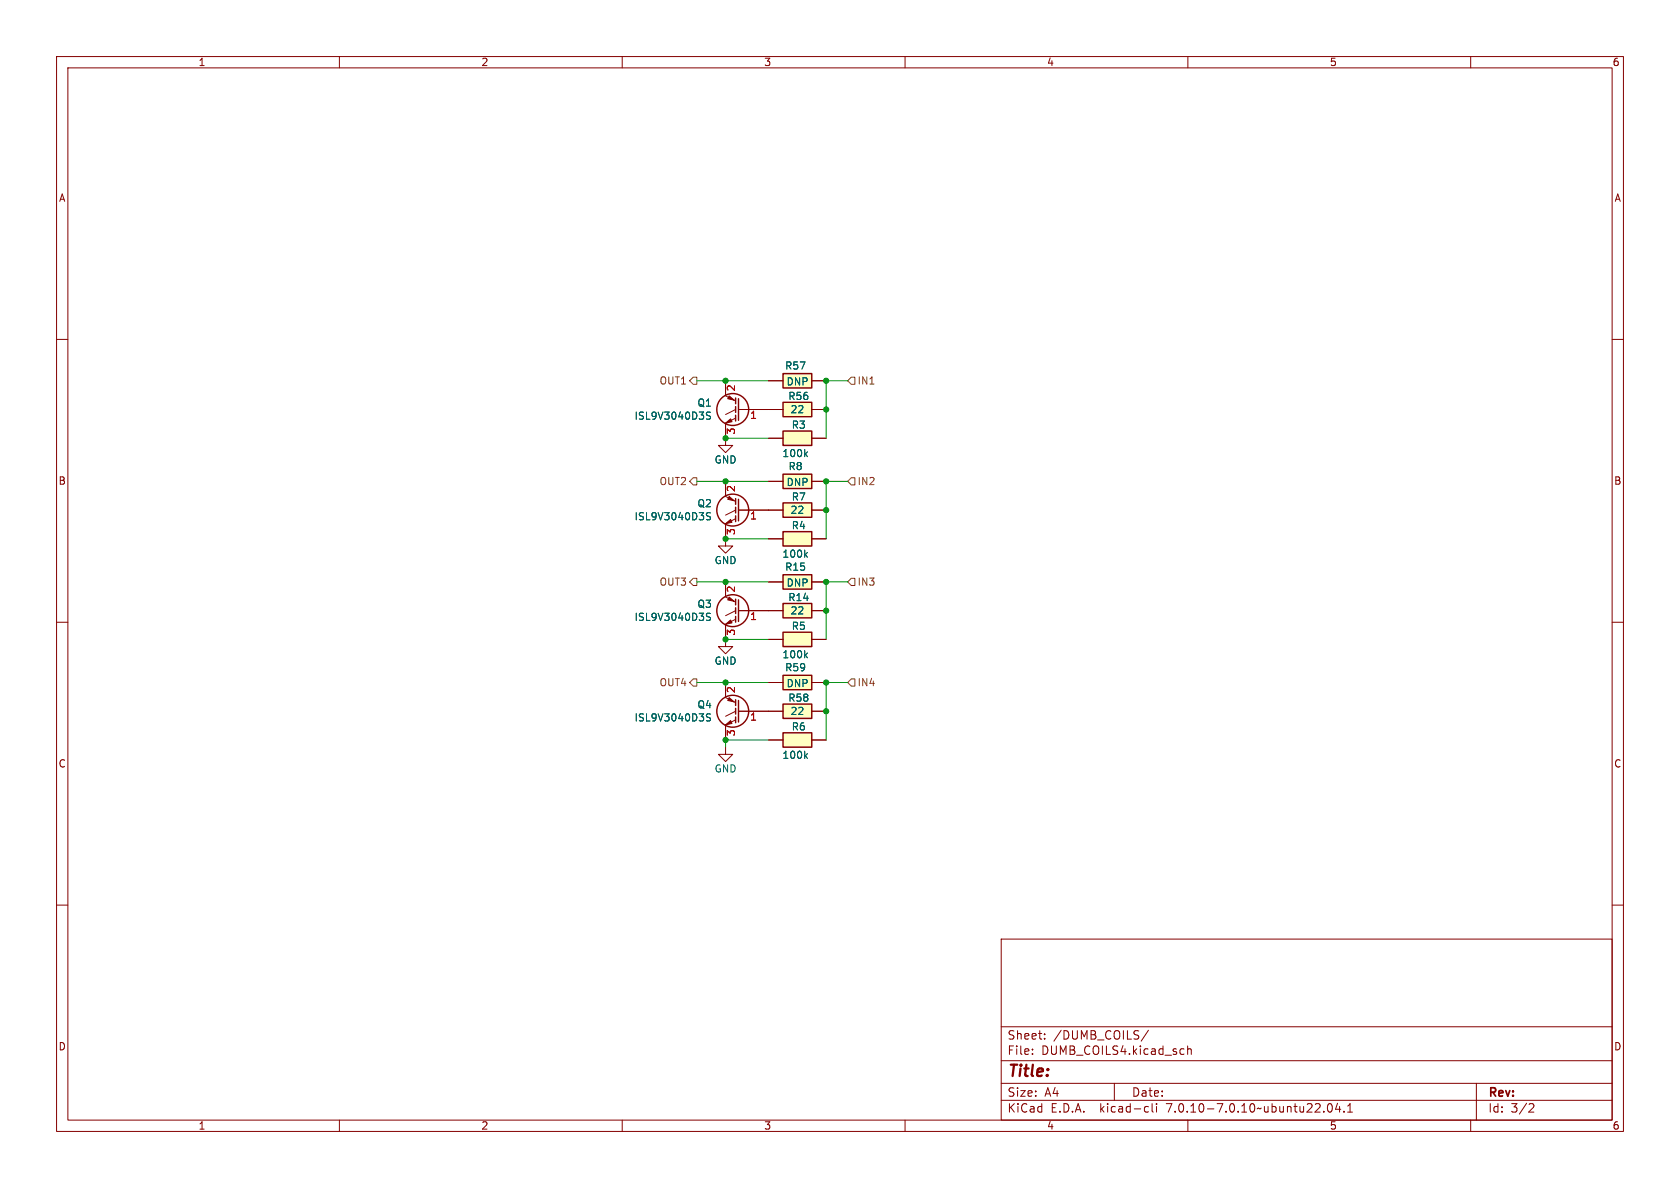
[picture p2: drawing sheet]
<svg xmlns="http://www.w3.org/2000/svg" width="297mm" height="210mm" viewBox="0 0 297 210" stroke-linecap="round" stroke-linejoin="round" font-family="sans-serif">
<g fill="none" stroke="#840000" stroke-width=".18">
<path d="M10 10h277v190h-277zM12 12h273v186h-273zM60 10v2M110 10v2M160 10v2M210 10v2M260 10v2M10 60h2M285 60h2M128.3 74.9v3.8h1.2l-1.2 1.3-1.3-1.3h1.3M128.3 67.3v2.6M128.3 70l1.7 .9"/>
<path d="M130 73.9l-1.7 .9M130 72.4l-1.7 .9M130.6 72.4h7.8M135.9 67.3h2.5M135.9 77.5h2.5M143.5 72.4h2.5M143.5 67.3h2.5M143.5 77.5h2.5M128.3 92.7v3.8h1.2l-1.2 1.3-1.3-1.3h1.3M128.3 85.1v2.5M128.3 87.8l1.7 .8M130 91.7l-1.7 .9"/>
<path d="M130 90.2l-1.7 .9M130.6 90.2h7.8M135.9 95.3h2.5M135.9 85.1h2.5M143.5 90.2h2.5M143.5 95.3h2.5M143.5 85.1h2.5M10 110h2M128.3 110.5v3.8h1.2l-1.2 1.3-1.3-1.3h1.3M128.3 105.5l1.7 .9M128.3 102.9v2.5M130 109.5l-1.7 .9"/>
<path d="M130 108l-1.7 .8M130.6 108h7.8M135.9 102.9h2.5M135.9 113h2.5M143.5 108h2.5M143.5 102.9h2.5M143.5 113h2.5M285 110h2M128.3 132.1v1.3h1.2l-1.2 1.2-1.3-1.2h1.3M128.3 120.7v2.5M128.3 128.3v2.5M128.3 123.3l1.7 .9"/>
<path d="M130 127.3l-1.7 .8M130 125.7l-1.7 .9M130.6 125.7h7.8M135.9 120.7h2.5M135.9 130.8h2.5M143.5 125.7h2.5M143.5 120.7h2.5M143.5 130.8h2.5M10 160h2M285 160h2M177 166h108v32h-108zM60 198v2"/>
<path d="M110 198v2M160 198v2M177 194.5h108M177 191.5h108M177 187.5h108M177 181.5h108M182.5 186.3v.1M182.5 185.5v.1M184.7 183.6v.1M184.7 182.8v.1M197 191.5v3M202.6 195.6l.4 .1"/>
<path d="M203 196.5l-.4 .1M203 182.1l-1.3 2M203.7 195.1v1.3l.2 .2M204.5 195.1v.1M204.5 195.6v1M209.2 185.4l.1 .1M209.3 186.3l-.1 .1M210 184.9v1.5M210 185.5l.2-.1 .3 .1 .1 .9M210 198v2M234 196.5v.1M234.9 195.2l.1-.1a.81 .81 0 0 1 .6 .6 .81 .81 0 0 1-.3 .8l-.1 .1a.81 .81 0 0 1-.6-.6 .81 .81 0 0 1 .3-.8z"/>
<path d="M236.5 195l-.4 1.1h.9M236.8 195.6v1M237.6 196.5v.1M238.2 196.6h.9M238.2 195.5l.5-.4v1.5M260 198v2M261 191.5v6.5M270.5 195.1l.5 .1 .2 .3-1 1.1h1"/>
</g>
<g fill="none" stroke="#840000" stroke-width=".25">
<path d="M130 70.4v1M130 71.9v1M130 73.4v1M130.6 70.5v3.8M138.4 66h5.1v2.6h-5.1zM138.4 71.1h5.1v2.6h-5.1zM138.4 76.2h5.1v2.5h-5.1zM130 88.1v1.1M130 89.7v1M130 91.2v1M130.6 88.3v3.8M138.4 94h5.1v2.5h-5.1z"/>
<path d="M138.4 88.9h5.1v2.5h-5.1zM138.4 83.8h5.1v2.6h-5.1zM130 105.9v1M130 107.4v1.1M130 109v1M130.6 106v3.9M138.4 101.6h5.1v2.5h-5.1zM138.4 111.8h5.1v2.5h-5.1zM138.4 106.7h5.1v2.5h-5.1zM138.4 119.4h5.1v2.5h-5.1zM130 123.7v1M130 125.2v1"/>
<path d="M130 126.7v1.1M130.6 123.8v3.8M138.4 124.5h5.1v2.5h-5.1zM138.4 129.5h5.1v2.6h-5.1z"/>
<circle cx="129.5" cy="72.4" r="2.82"/>
<circle cx="129.5" cy="90.2" r="2.82"/>
<circle cx="129.5" cy="107.9" r="2.82"/>
<circle cx="129.5" cy="125.7" r="2.82"/>
</g>
<g fill="#840000" stroke="#840000" stroke-width=".18">
<path d="M128.3 110.4l.9-.8 .2 .5z"/>
<path d="M128.9 105.5l.9 .8-1.1-.3z"/>
<path d="M128.3 74.8l.9-.8 .2 .5z"/>
<path d="M128.9 70l.9 .7-1.1-.2z"/>
<path d="M128.3 92.6l.9-.8 .2 .5z"/>
<path d="M128.9 87.8l.9 .7-1.1-.2z"/>
<path d="M128.3 128.1l.9-.7 .2 .5z"/>
<path d="M128.9 123.3l.9 .8-1.1-.3z"/>
</g>
<path d="M125.6 72.9l-.5-.1-.2 .3 .1 .3 .5 .2v.4l-.1 .1h-.5M142.7 79.9l-.4 .5M125.6 90.7l-.5-.1-.2 .3 .1 .3 .5 .2v.4l-.1 .1-.5-.1M142.4 98l.3 .5M142.4 80.2l.3 .5M142.7 97.7l-.4 .4M125.6 108.5l-.5-.1-.2 .2 .1 .3 .5 .3v.4l-.1 .1-.5-.1M142.4 115.8l.3 .5M142.7 115.4l-.4 .5M125.6 126.2h-.5l-.2 .1v.4l.6 .2 .1 .3-.2 .3-.5-.1M142.4 133.6l.3 .5M142.7 133.2l-.4 .5" fill="none" stroke="#006464" stroke-width=".18"/>
<g fill="#ffffc2" stroke="#ffffc2" stroke-width=".18">
<path d="M138.4 101.6h5.1v2.5h-5.1z"/>
<path d="M138.4 111.8h5.1v2.5h-5.1z"/>
<path d="M138.4 106.7h5.1v2.5h-5.1z"/>
<path d="M138.4 124.5h5.1v2.5h-5.1z"/>
<path d="M138.4 119.4h5.1v2.5h-5.1z"/>
<path d="M138.4 129.5h5.1v2.6h-5.1z"/>
<path d="M138.4 94h5.1v2.5h-5.1z"/>
<path d="M138.4 66h5.1v2.6h-5.1z"/>
<path d="M138.4 71.1h5.1v2.6h-5.1z"/>
<path d="M138.4 76.2h5.1v2.5h-5.1z"/>
<path d="M138.4 88.9h5.1v2.5h-5.1z"/>
<path d="M138.4 83.8h5.1v2.6h-5.1z"/>
</g>
<path d="M121.9 67.3l.7-.6h.6v1.2h-.6zM150.5 66.7h.6v1.2h-.6l-.6-.6zM121.9 85.1l.7-.6h.6v1.2h-.6zM150.5 84.5h.6v1.2h-.6l-.6-.6zM121.9 102.9l.7-.7h.6v1.3h-.6zM150.5 102.2h.6v1.3h-.6l-.6-.6zM122.6 120h.6v1.3h-.6l-.7-.6zM150.5 120h.6v1.3h-.6l-.6-.6z" fill="none" stroke="#725600" stroke-width=".18"/>
<path d="M123.2 67.3h12.7M128.3 77.5h7.6M149.9 67.3h-3.9v10.2M123.2 85.1h12.7M128.3 95.3h7.6M149.9 85.1h-3.9v10.2M123.2 102.9h12.7M128.3 113h7.6M149.9 102.9h-3.9v10.1M123.2 120.7h12.7M135.9 130.8h-7.6v1.3M149.9 120.7h-3.9v10.1" fill="none" stroke="#009600" stroke-width=".18"/>
<g fill="#009600" stroke="#009600" stroke-width=".18">
<circle cx="128.3" cy="95.3" r=".46"/>
<circle cx="128.3" cy="113" r=".46"/>
<circle cx="128.3" cy="120.7" r=".46"/>
<circle cx="146" cy="108" r=".46"/>
<circle cx="146" cy="120.7" r=".46"/>
<circle cx="146" cy="125.7" r=".46"/>
<circle cx="128.3" cy="102.9" r=".46"/>
<circle cx="146" cy="102.9" r=".46"/>
<circle cx="128.3" cy="130.8" r=".46"/>
<circle cx="146" cy="90.2" r=".46"/>
<circle cx="146" cy="85.1" r=".46"/>
<circle cx="128.3" cy="67.3" r=".46"/>
<circle cx="128.3" cy="77.5" r=".46"/>
<circle cx="146" cy="67.3" r=".46"/>
<circle cx="146" cy="72.4" r=".46"/>
<circle cx="128.3" cy="85.1" r=".46"/>
</g>
<text font-size="2.8" fill="#840000" x="178" y="190.9">Title:</text>
<g font-size="2.1" fill="#840000">
<text x="178" y="184">Sheet:</text>
<text x="186.2" y="184">/DUMB_COILS/</text>
<text x="178" y="186.7">File:</text>
<text x="184.1" y="186.7">DUMB_COILS4.kicad_sch</text>
<text x="178" y="196.9">KiCad</text>
<text x="178" y="194.1">Size:</text>
<text x="184.7" y="194.1">A4</text>
<text x="185.7" y="196.9">E.D.A.</text>
<text x="194.6" y="196.9">kicad-cli</text>
<text x="200" y="194.1">Date:</text>
<text x="206.5" y="196.9">7.0.10-7.0.10~ubuntu22.04.1</text>
<text x="263" y="194.3">Rev:</text>
<text x="263" y="196.9">Id:</text>
<text x="267.1" y="196.9">3/2</text>
</g>
<g font-size="1.8" fill="#840000">
<text x="35" y="11.9">1</text>
<text x="85" y="11.9">2</text>
<text x="135" y="11.9">3</text>
<text x="185" y="11.9">4</text>
<text x="235" y="11.9">5</text>
<text x="285" y="11.9">6</text>
<text x="10.3" y="35.9">A</text>
<text x="285.3" y="35.9">A</text>
<text x="10.3" y="85.9">B</text>
<text x="285.3" y="85.9">B</text>
<text x="10.3" y="135.9">C</text>
<text x="285.3" y="135.9">C</text>
<text x="10.3" y="185.9">D</text>
<text x="285.3" y="185.9">D</text>
<text x="35" y="199.9">1</text>
<text x="85" y="199.9">2</text>
<text x="135" y="199.9">3</text>
<text x="185" y="199.9">4</text>
<text x="235" y="199.9">5</text>
<text x="285" y="199.9">6</text>
</g>
<g font-size="1.8" fill="#006464">
<text x="138.7" y="65.5">R57</text>
<text x="139" y="68.3">DNP</text>
<text x="139.3" y="70.9">R56</text>
<text x="112.1" y="74.4">ISL9V3040D3S</text>
<text x="123.2" y="72.1">Q1</text>
<text x="139.7" y="73.3">22</text>
<text x="139.9" y="76">R3</text>
<text x="126.2" y="82.1">GND</text>
<text x="138.2" y="81">100k</text>
<text x="139.3" y="83.3">R8</text>
<text x="123.2" y="89.9">Q2</text>
<text x="139" y="86.1">DNP</text>
<text x="139.9" y="88.7">R7</text>
<text x="112.1" y="92.2">ISL9V3040D3S</text>
<text x="139.7" y="91">22</text>
<text x="139.9" y="93.8">R4</text>
<text x="126.2" y="99.9">GND</text>
<text x="138.2" y="98.8">100k</text>
<text x="138.7" y="101.1">R15</text>
<text x="123.2" y="107.6">Q3</text>
<text x="139" y="103.9">DNP</text>
<text x="139.3" y="106.5">R14</text>
<text x="112.1" y="110">ISL9V3040D3S</text>
<text x="139.7" y="108.8">22</text>
<text x="139.9" y="111.5">R5</text>
<text x="126.2" y="117.7">GND</text>
<text x="138.2" y="116.6">100k</text>
<text x="138.7" y="118.9">R59</text>
<text x="123.2" y="125.4">Q4</text>
<text x="139" y="121.7">DNP</text>
<text x="139.3" y="124.2">R58</text>
<text x="112.1" y="127.7">ISL9V3040D3S</text>
<text x="139.7" y="126.6">22</text>
<text x="139.9" y="129.3">R6</text>
<text x="126.2" y="136.8">GND</text>
<text x="138.2" y="134.3">100k</text>
</g>
<g font-size="1.8" fill="#725600">
<text x="116.5" y="68.2">OUT1</text>
<text x="151.5" y="68.2">IN1</text>
<text x="116.5" y="86">OUT2</text>
<text x="151.5" y="86">IN2</text>
<text x="116.5" y="103.7">OUT3</text>
<text x="151.5" y="103.7">IN3</text>
<text x="116.5" y="121.5">OUT4</text>
<text x="151.5" y="121.5">IN4</text>
</g>
<g font-size="1.8" fill="#a90000">
<text x="130.3" y="69.3" transform="rotate(-90 130.3 69.3)">2</text>
<text x="130.3" y="76.9" transform="rotate(-90 130.3 76.9)">3</text>
<text x="132.5" y="74.4">1</text>
<text x="130.3" y="87.1" transform="rotate(-90 130.3 87.1)">2</text>
<text x="130.3" y="94.7" transform="rotate(-90 130.3 94.7)">3</text>
<text x="132.5" y="92.2">1</text>
<text x="130.3" y="104.8" transform="rotate(-90 130.3 104.8)">2</text>
<text x="130.3" y="112.5" transform="rotate(-90 130.3 112.5)">3</text>
<text x="132.5" y="109.9">1</text>
<text x="130.3" y="122.6" transform="rotate(-90 130.3 122.6)">2</text>
<text x="130.3" y="130.2" transform="rotate(-90 130.3 130.2)">3</text>
<text x="132.5" y="127.7">1</text>
</g>
</svg>
